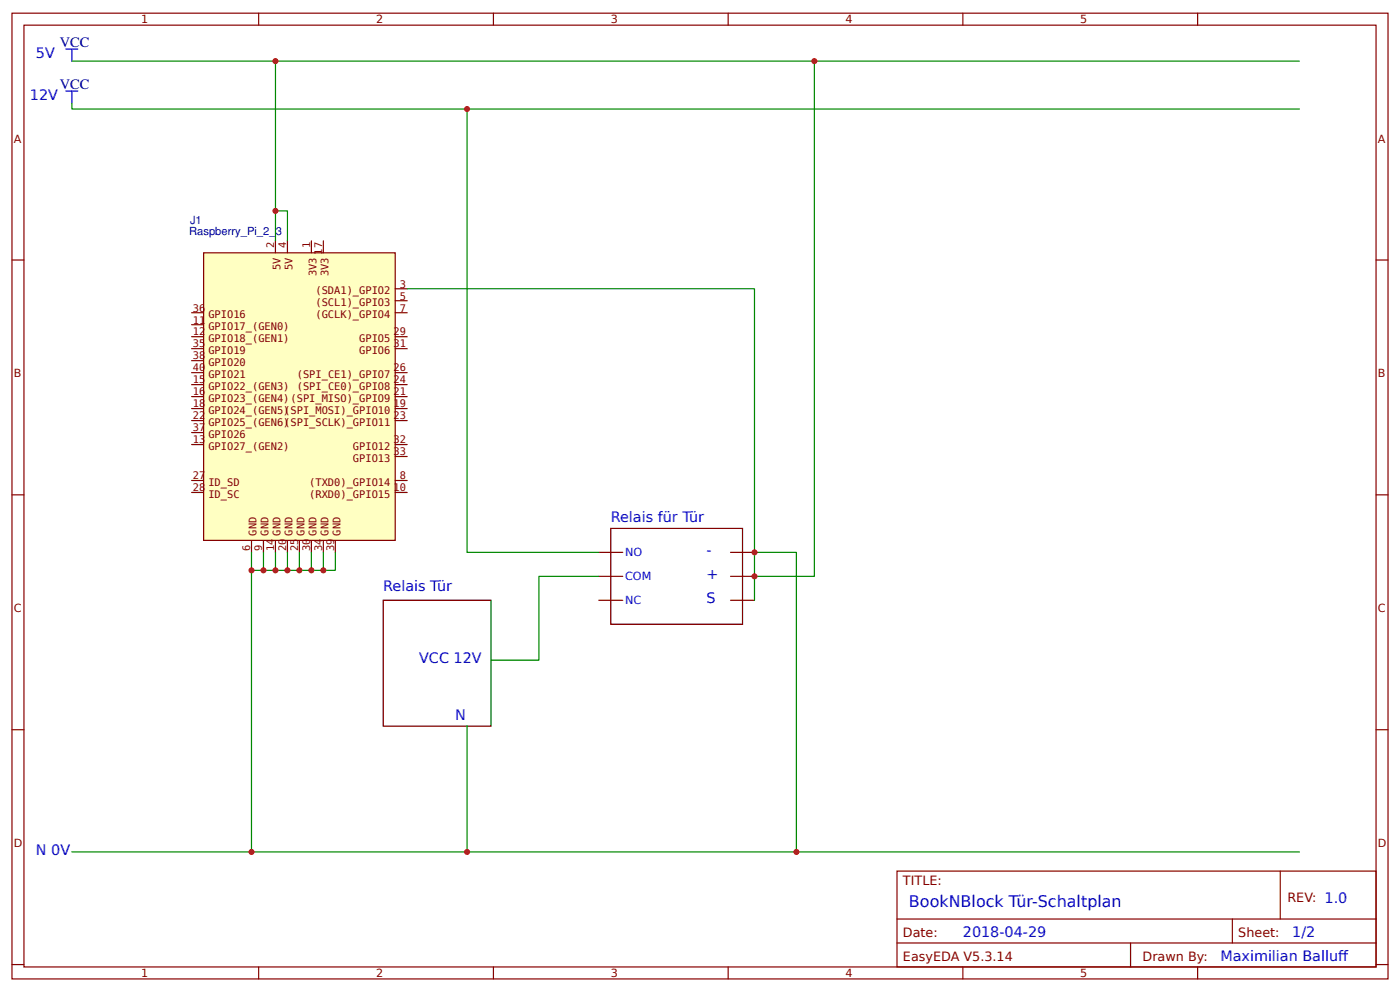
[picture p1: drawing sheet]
<svg xmlns="http://www.w3.org/2000/svg" width="309mm" height="219mm" viewBox="0 0 309 219" stroke-linecap="round" stroke-linejoin="round" font-family="sans-serif">
<g fill="none" stroke="#800" stroke-width=".26">
<path d="M2.6 2.9h304.1v213.3h-304.1zM5.3 5.6h298.7v207.9h-298.7zM57.1 2.9v2.7M109 2.9v2.7M160.9 2.9v2.7M212.7 2.9v2.7M264.6 2.9v2.7M2.6 57.4h2.7M304 57.4h2.7M2.6 109.3h2.7M304 109.3h2.7M2.6 161.1h2.7"/>
<path d="M304 161.1h2.7M198.2 192.4h105.8v21.1h-105.8zM282.8 192.4v10.5M2.6 213h2.7M57.1 213.5v2.7M109 213.5v2.7M160.9 213.5v2.7M198.2 202.9h105.8M198.2 208.2h105.8M212.7 213.5v2.7M249.8 208.2v5.3M264.6 213.5v2.7"/>
<path d="M272.3 202.9v5.3M304 213h2.7"/>
</g>
<path d="M45 55.8h42.3v63.5h-42.3z" fill="#ffffc2" stroke="#840000" stroke-width=".26"/>
<g fill="none" stroke="#840000" stroke-width=".26">
<path d="M60.9 53.2v2.6M63.5 53.2v2.6M68.8 53.2v2.6M71.4 53.2v2.6M42.3 69.1h2.7M42.3 71.7h2.7M42.3 77h2.7M42.3 74.3h2.7M42.3 79.6h2.7M87.3 63.8h2.7M87.3 66.4h2.7M87.3 69.1h2.7"/>
<path d="M87.3 77h2.7M87.3 74.3h2.7M42.3 82.3h2.7M42.3 87.6h2.7M42.3 92.9h2.7M42.3 98.2h2.7M42.3 84.9h2.7M42.3 95.5h2.7M42.3 90.2h2.7M87.3 82.3h2.7M87.3 87.6h2.7M87.3 92.9h2.7"/>
<path d="M87.3 98.2h2.7M87.3 84.9h2.7M87.3 90.2h2.7M42.3 106.1h2.7M42.3 108.7h2.7M55.6 119.3v2.7M58.2 119.3v2.7M60.9 119.3v2.7M63.5 119.3v2.7M66.1 119.3v2.7M68.8 119.3v2.7M71.4 119.3v2.7"/>
<path d="M74.1 119.3v2.7M87.3 106.1h2.7M87.3 108.7h2.7M87.3 100.8h2.7"/>
</g>
<path d="M14.6 10.8h2.6M15.9 10.8v2.7M14.6 20.1h2.6M15.9 20.1v2.7" fill="none" stroke="#00f" stroke-width=".26"/>
<g fill="none" stroke="#080" stroke-width=".26">
<path d="M15.9 13.5h271.2M60.9 13.5v39.7M179.9 13.5v113.8h-13.2M15.9 22.8v1.3h271.2M103.2 24.1v97.9h29.1M60.9 46.6h2.6v6.6M90 63.8h76.7v68.8M55.6 122v66.1M58.2 122v3.9M60.9 122v3.9M63.5 122v3.9M66.1 122v3.9"/>
<path d="M68.8 122v3.9M71.4 122v3.9M74.1 122v3.9h-18.5M132.3 127.3h-13.2v18.5h-10.6M166.7 122h9.2v66.1M103.2 160.3v27.8M15.9 188.1h271.2"/>
</g>
<path d="M134.9 116.7h29.1v21.1h-29.1zM84.7 132.6h23.8v27.7h-23.8z" fill="none" stroke="#000" stroke-width=".26"/>
<path d="M132.3 122h5.3M132.3 127.3h5.3M132.3 132.6h5.3M161.4 122h5.3M161.4 127.3h5.3M161.4 132.6h5.3" fill="none" stroke="#800" stroke-width=".26"/>
<g fill="#c00">
<circle cx="103.2" cy="24.1" r=".66"/>
<circle cx="175.9" cy="188.1" r=".66"/>
<circle cx="60.9" cy="125.9" r=".66"/>
<circle cx="66.1" cy="125.9" r=".66"/>
<circle cx="71.4" cy="125.9" r=".66"/>
<circle cx="55.6" cy="188.1" r=".66"/>
<circle cx="60.9" cy="13.5" r=".66"/>
<circle cx="60.9" cy="46.6" r=".66"/>
<circle cx="55.6" cy="125.9" r=".66"/>
<circle cx="68.8" cy="125.9" r=".66"/>
<circle cx="63.5" cy="125.9" r=".66"/>
<circle cx="58.2" cy="125.9" r=".66"/>
<circle cx="179.9" cy="13.5" r=".66"/>
<circle cx="166.7" cy="122" r=".66"/>
<circle cx="166.7" cy="127.3" r=".66"/>
<circle cx="103.2" cy="188.1" r=".66"/>
</g>
<text font-size="3.5" fill="#00f" x="200.8" y="200.3">BookNBlock Tür-Schaltplan</text>
<g font-size="3.2" fill="#000080">
<text x="13.2" y="10.3">VCC</text>
<text x="13.2" y="19.6">VCC</text>
</g>
<g font-size="3.2" fill="#00f">
<text x="7.9" y="12.8">5V</text>
<text x="6.6" y="22.1">12V</text>
<text x="134.9" y="115.4">Relais für Tür</text>
<text x="156.1" y="122.5">-</text>
<text x="84.7" y="130.5">Relais Tür</text>
<text x="156.1" y="127.8">+</text>
<text x="156.1" y="133.1">S</text>
<text x="92.6" y="146.4">VCC 12V</text>
<text x="100.5" y="159">N</text>
<text x="7.9" y="188.7">N 0V</text>
<text x="212.7" y="206.9">2018-04-29</text>
<text x="285.5" y="206.9">1/2</text>
<text x="269.6" y="212.2">Maximilian Balluf</text>
<text x="295.6" y="212.2">f</text>
</g>
<g font-size="2.8" fill="#800">
<text x="199.5" y="195.5">TITLE:</text>
<text x="284.4" y="199.2">REV: 1.0</text>
<text x="199.5" y="206.9">Date:</text>
<text x="273.6" y="206.9">Sheet:</text>
<text x="199.5" y="212.2">EasyEDA V5.3.14</text>
<text x="252.4" y="212.2">Drawn By:</text>
</g>
<g font-size="2.5" fill="#800">
<text x="31.2" y="5.2">1</text>
<text x="83.1" y="5.2">2</text>
<text x="134.9" y="5.2">3</text>
<text x="186.8" y="5.2">4</text>
<text x="238.7" y="5.2">5</text>
<text x="3" y="31.5">A</text>
<text x="304.4" y="31.5">A</text>
<text x="3" y="83.3">B</text>
<text x="304.4" y="83.3">B</text>
<text x="3" y="135.2">C</text>
<text x="304.4" y="135.2">C</text>
<text x="3" y="187.1">D</text>
<text x="304.4" y="187.1">D</text>
<text x="31.2" y="215.8">1</text>
<text x="83.1" y="215.8">2</text>
<text x="134.9" y="215.8">3</text>
<text x="186.8" y="215.8">4</text>
<text x="238.7" y="215.8">5</text>
</g>
<g font-size="2.5" fill="#000080">
<text x="41.8" y="51.9">Raspberry_Pi_2_3</text>
<text x="42" y="49.5">J1</text>
</g>
<g font-size="2.5" fill="#00f">
<text x="138.1" y="122.8">NO</text>
<text x="138.1" y="128.1">COM</text>
<text x="138.1" y="133.3">NC</text>
</g>
<g font-size="2.3" fill="#840000">
<text x="60.6" y="54.8" transform="rotate(-90 60.6 54.8)">2</text>
<text x="62" y="59.6" transform="rotate(-90 62 59.6)">5V</text>
<text x="63.2" y="54.8" transform="rotate(-90 63.2 54.8)">4</text>
<text x="64.6" y="59.6" transform="rotate(-90 64.6 59.6)">5V</text>
<text x="68.5" y="54.8" transform="rotate(-90 68.5 54.8)">1</text>
<text x="71.2" y="56.2" transform="rotate(-90 71.2 56.2)">17</text>
<text x="69.7" y="64.9">(SDA1)_GPIO2</text>
<text x="69.9" y="61" transform="rotate(-90 69.9 61)">3V3</text>
<text x="72.6" y="61" transform="rotate(-90 72.6 61)">3V3</text>
<text x="88.3" y="63.5">3</text>
<text x="42.6" y="71.4">11</text>
<text x="42.6" y="68.8">36</text>
<text x="46" y="70.2">GPIO16</text>
<text x="69.7" y="67.5">(SCL1)_GPIO3</text>
<text x="69.7" y="70.2">(GCLK)_GPIO4</text>
<text x="88.3" y="66.1">5</text>
<text x="88.3" y="68.8">7</text>
<text x="42.6" y="74.1">12</text>
<text x="42.6" y="76.7">35</text>
<text x="46" y="72.8">GPIO17_(GEN0)</text>
<text x="46" y="75.5">GPIO18_(GEN1)</text>
<text x="79.4" y="75.5">GPIO5</text>
<text x="86.9" y="76.7">31</text>
<text x="86.9" y="74.1">29</text>
<text x="42.6" y="82">40</text>
<text x="42.6" y="79.4">38</text>
<text x="46" y="83.4">GPIO21</text>
<text x="46" y="78.1">GPIO19</text>
<text x="46" y="80.8">GPIO20</text>
<text x="65.6" y="83.4">(SPI_CE1)_GPIO7</text>
<text x="79.4" y="78.1">GPIO6</text>
<text x="86.9" y="82">26</text>
<text x="42.6" y="84.7">15</text>
<text x="42.6" y="87.3">16</text>
<text x="42.6" y="90">18</text>
<text x="46" y="86.1">GPIO22_(GEN3) (SPI_CE0)_GPIO8</text>
<text x="46" y="88.7">GPIO23_(GEN4)(SPI_MISO)_GPIO9</text>
<text x="86.9" y="87.3">21</text>
<text x="86.9" y="84.7">24</text>
<text x="86.9" y="90">19</text>
<text x="42.6" y="92.6">22</text>
<text x="42.6" y="95.2">37</text>
<text x="46" y="94">GPIO25_(GEN6)</text>
<text x="46" y="91.3">GPIO24_(GEN5)</text>
<text x="62.8" y="94">(SPI_SCLK)_GPIO11</text>
<text x="62.8" y="91.3">(SPI_MOSI)_GPIO10</text>
<text x="86.9" y="92.6">23</text>
<text x="42.6" y="97.9">13</text>
<text x="46" y="99.3">GPIO27_(GEN2)</text>
<text x="46" y="96.6">GPIO26</text>
<text x="78" y="99.3">GPIO12</text>
<text x="78" y="101.9">GPIO13</text>
<text x="86.9" y="97.9">32</text>
<text x="86.9" y="100.5">33</text>
<text x="42.6" y="105.8">27</text>
<text x="46" y="107.2">ID_SD</text>
<text x="68.3" y="107.2">(TXD0)_GPIO14</text>
<text x="88.3" y="105.8">8</text>
<text x="42.6" y="108.5">28</text>
<text x="46" y="109.9">ID_SC</text>
<text x="68.3" y="109.9">(RXD0)_GPIO15</text>
<text x="86.9" y="108.5">10</text>
<text x="56.7" y="118.3" transform="rotate(-90 56.7 118.3)">GND</text>
<text x="59.3" y="118.3" transform="rotate(-90 59.3 118.3)">GND</text>
<text x="62" y="118.3" transform="rotate(-90 62 118.3)">GND</text>
<text x="64.6" y="118.3" transform="rotate(-90 64.6 118.3)">GND</text>
<text x="67.3" y="118.3" transform="rotate(-90 67.3 118.3)">GND</text>
<text x="69.9" y="118.3" transform="rotate(-90 69.9 118.3)">GND</text>
<text x="72.6" y="118.3" transform="rotate(-90 72.6 118.3)">GND</text>
<text x="75.2" y="118.3" transform="rotate(-90 75.2 118.3)">GND</text>
<text x="55.3" y="121.7" transform="rotate(-90 55.3 121.7)">6</text>
<text x="57.9" y="121.7" transform="rotate(-90 57.9 121.7)">9</text>
<text x="60.6" y="121.7" transform="rotate(-90 60.6 121.7)">14</text>
<text x="63.2" y="121.7" transform="rotate(-90 63.2 121.7)">20</text>
<text x="65.9" y="121.7" transform="rotate(-90 65.9 121.7)">25</text>
<text x="68.5" y="121.7" transform="rotate(-90 68.5 121.7)">30</text>
<text x="71.2" y="121.7" transform="rotate(-90 71.2 121.7)">34</text>
<text x="73.8" y="121.7" transform="rotate(-90 73.8 121.7)">39</text>
</g>
</svg>
